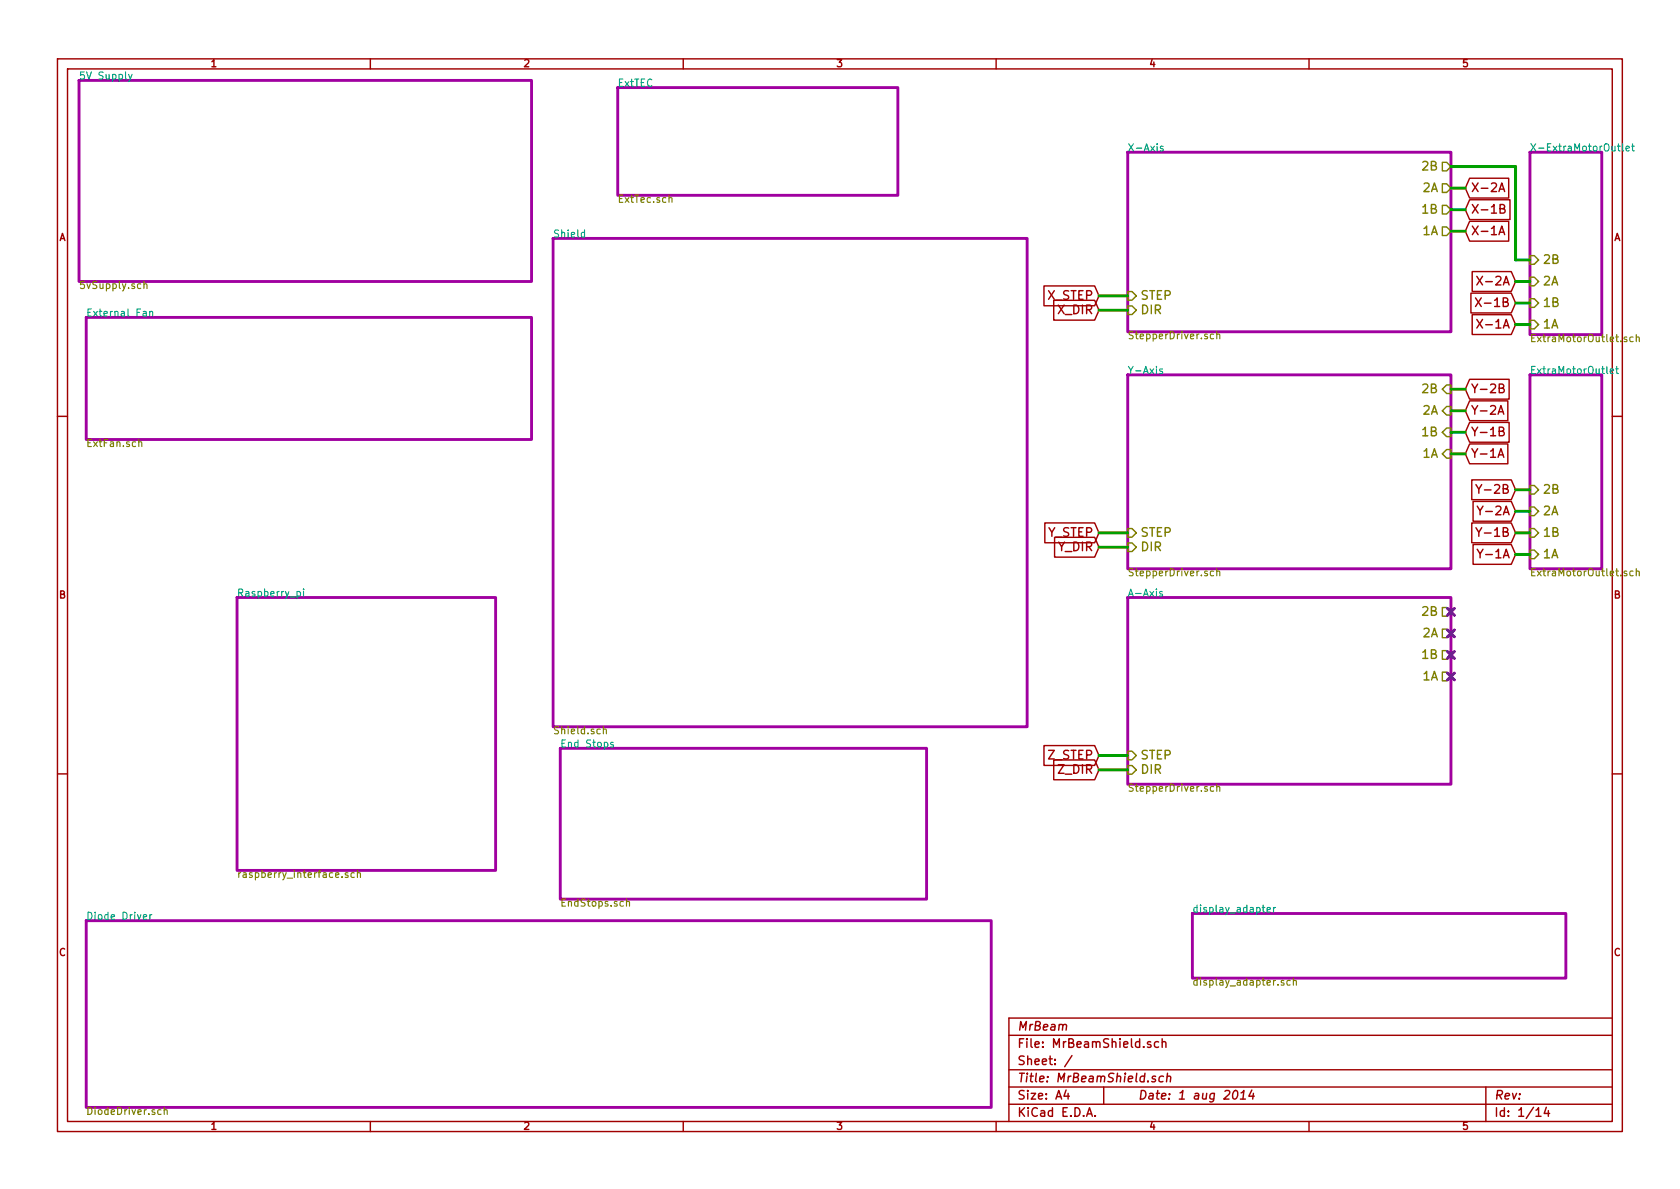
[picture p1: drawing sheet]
EESchema Schematic File Version 2
LIBS:power
LIBS:device
LIBS:transistors
LIBS:conn
LIBS:analog_switches
LIBS:contrib
LIBS:pololu_a4988
LIBS:r-785-1.0
LIBS:arduino_shieldsNCL
LIBS:pololu_socket
LIBS:allegro_6210
LIBS:fds8949
LIBS:zero_ohm
LIBS:pavilion
LIBS:op-amp
LIBS:lm3406
LIBS:MrBeamShield-cache
EELAYER 27 0
EELAYER END
$Descr A4 11693 8268
encoding utf-8
Sheet 1 14
Title "MrBeamShield.sch"
Date "1 aug 2014"
Rev ""
Comp "MrBeam"
Comment1 ""
Comment2 ""
Comment3 ""
Comment4 ""
$EndDescr
$Sheet
S 4300 600  1950 750 
U 530BDA88
F0 "ExtTEC" 50
F1 "ExtTec.sch" 50
$EndSheet
$Sheet
S 3850 1650 3300 3400
U 530BDB52
F0 "Shield" 50
F1 "Shield.sch" 50
$EndSheet
$Sheet
S 7850 1050 2250 1250
U 530BDBAA
F0 "X-Axis" 50
F1 "StepperDriver.sch" 50
F2 "STEP" I L 7850 2050 60 
F3 "DIR" I L 7850 2150 60 
F4 "1A" O R 10100 1600 60 
F5 "1B" O R 10100 1450 60 
F6 "2A" O R 10100 1300 60 
F7 "2B" O R 10100 1150 60 
$EndSheet
$Sheet
S 7850 4150 2250 1300
U 530BDBCA
F0 "A-Axis" 50
F1 "StepperDriver.sch" 50
F2 "STEP" I L 7850 5250 60 
F3 "DIR" I L 7850 5350 60 
F4 "1A" O R 10100 4700 60 
F5 "1B" O R 10100 4550 60 
F6 "2A" O R 10100 4400 60 
F7 "2B" O R 10100 4250 60 
$EndSheet
$Sheet
S 3900 5200 2550 1050
U 530BDC91
F0 "End Stops" 50
F1 "EndStops.sch" 50
$EndSheet
$Sheet
S 600  6400 6300 1300
U 530BDD2A
F0 "Diode Driver" 50
F1 "DiodeDriver.sch" 50
$EndSheet
$Sheet
S 550  550  3150 1400
U 530C4D35
F0 "5V Supply" 50
F1 "5vSupply.sch" 50
$EndSheet
$Sheet
S 600  2200 3100 850 
U 530C5198
F0 "External Fan" 50
F1 "ExtFan.sch" 50
$EndSheet
Text GLabel 7650 2050 0    60   Input ~ 0
X_STEP
Text GLabel 7650 2150 0    60   Input ~ 0
X_DIR
Text GLabel 7650 3700 0    60   Input ~ 0
Y_STEP
Text GLabel 7650 3800 0    60   Input ~ 0
Y_DIR
Text GLabel 7650 5250 0    60   Input ~ 0
Z_STEP
Text GLabel 7650 5350 0    60   Input ~ 0
Z_DIR
$Sheet
S 10650 2600 500  1350
U 53A16EFC
F0 "ExtraMotorOutlet" 50
F1 "ExtraMotorOutlet.sch" 50
F2 "1A" I L 10650 3850 60 
F3 "1B" I L 10650 3700 60 
F4 "2A" I L 10650 3550 60 
F5 "2B" I L 10650 3400 60 
$EndSheet
$Sheet
S 7850 2600 2250 1350
U 530BDBC8
F0 "Y-Axis" 50
F1 "StepperDriver.sch" 50
F2 "STEP" I L 7850 3700 60 
F3 "DIR" I L 7850 3800 60 
F4 "1A" I R 10100 3150 60 
F5 "1B" I R 10100 3000 60 
F6 "2A" I R 10100 2850 60 
F7 "2B" I R 10100 2700 60 
$EndSheet
Text GLabel 10200 3150 2    60   Input ~ 0
Y-1A
Text GLabel 10200 3000 2    60   Input ~ 0
Y-1B
Text GLabel 10200 2850 2    60   Input ~ 0
Y-2A
Text GLabel 10200 2700 2    60   Input ~ 0
Y-2B
Wire Wire Line
	7650 2050 7850 2050
Wire Wire Line
	7650 2150 7850 2150
Wire Wire Line
	7650 3700 7850 3700
Wire Wire Line
	7850 3800 7650 3800
Wire Wire Line
	7650 5250 7850 5250
Wire Wire Line
	7850 5350 7650 5350
Wire Wire Line
	10100 2700 10200 2700
Wire Wire Line
	10100 2850 10200 2850
Wire Wire Line
	10100 3000 10200 3000
$Sheet
S 10650 1050 500  1270
U 53A199E1
F0 "X-ExtraMotorOutlet" 50
F1 "ExtraMotorOutlet.sch" 50
F2 "1A" I L 10650 2250 60 
F3 "1B" I L 10650 2100 60 
F4 "2A" I L 10650 1950 60 
F5 "2B" I L 10650 1800 60 
$EndSheet
Text GLabel 10550 3850 0    60   Input ~ 0
Y-1A
Text GLabel 10550 3700 0    60   Input ~ 0
Y-1B
Text GLabel 10550 3550 0    60   Input ~ 0
Y-2A
Text GLabel 10550 3400 0    60   Input ~ 0
Y-2B
Wire Wire Line
	10550 3400 10650 3400
Wire Wire Line
	10550 3550 10650 3550
Wire Wire Line
	10550 3700 10650 3700
Wire Wire Line
	10550 3850 10650 3850
Wire Wire Line
	10100 3150 10200 3150
Text GLabel 10550 1950 0    60   Input ~ 0
X-2A
Text GLabel 10550 2100 0    60   Input ~ 0
X-1B
Text GLabel 10550 2250 0    60   Input ~ 0
X-1A
Text GLabel 10200 1300 2    60   Input ~ 0
X-2A
Text GLabel 10200 1450 2    60   Input ~ 0
X-1B
Text GLabel 10200 1600 2    60   Input ~ 0
X-1A
Wire Wire Line
	10100 1150 10550 1150
Wire Wire Line
	10100 1300 10200 1300
Wire Wire Line
	10100 1450 10200 1450
Wire Wire Line
	10100 1600 10200 1600
Wire Wire Line
	10550 1800 10650 1800
Wire Wire Line
	10550 1950 10650 1950
Wire Wire Line
	10550 2100 10650 2100
Wire Wire Line
	10550 2250 10650 2250
Wire Wire Line
	10550 1150 10550 1800
NoConn ~ 10100 4250
NoConn ~ 10100 4400
NoConn ~ 10100 4550
NoConn ~ 10100 4700
$Sheet
S 1650 4150 1800 1900
U 53A461F1
F0 "Raspberry_pi" 50
F1 "raspberry_interface.sch" 50
$EndSheet
$Sheet
S 8300 6350 2600 450 
U 53AD9ECA
F0 "display_adapter" 50
F1 "display_adapter.sch" 50
$EndSheet
$EndSCHEMATC
